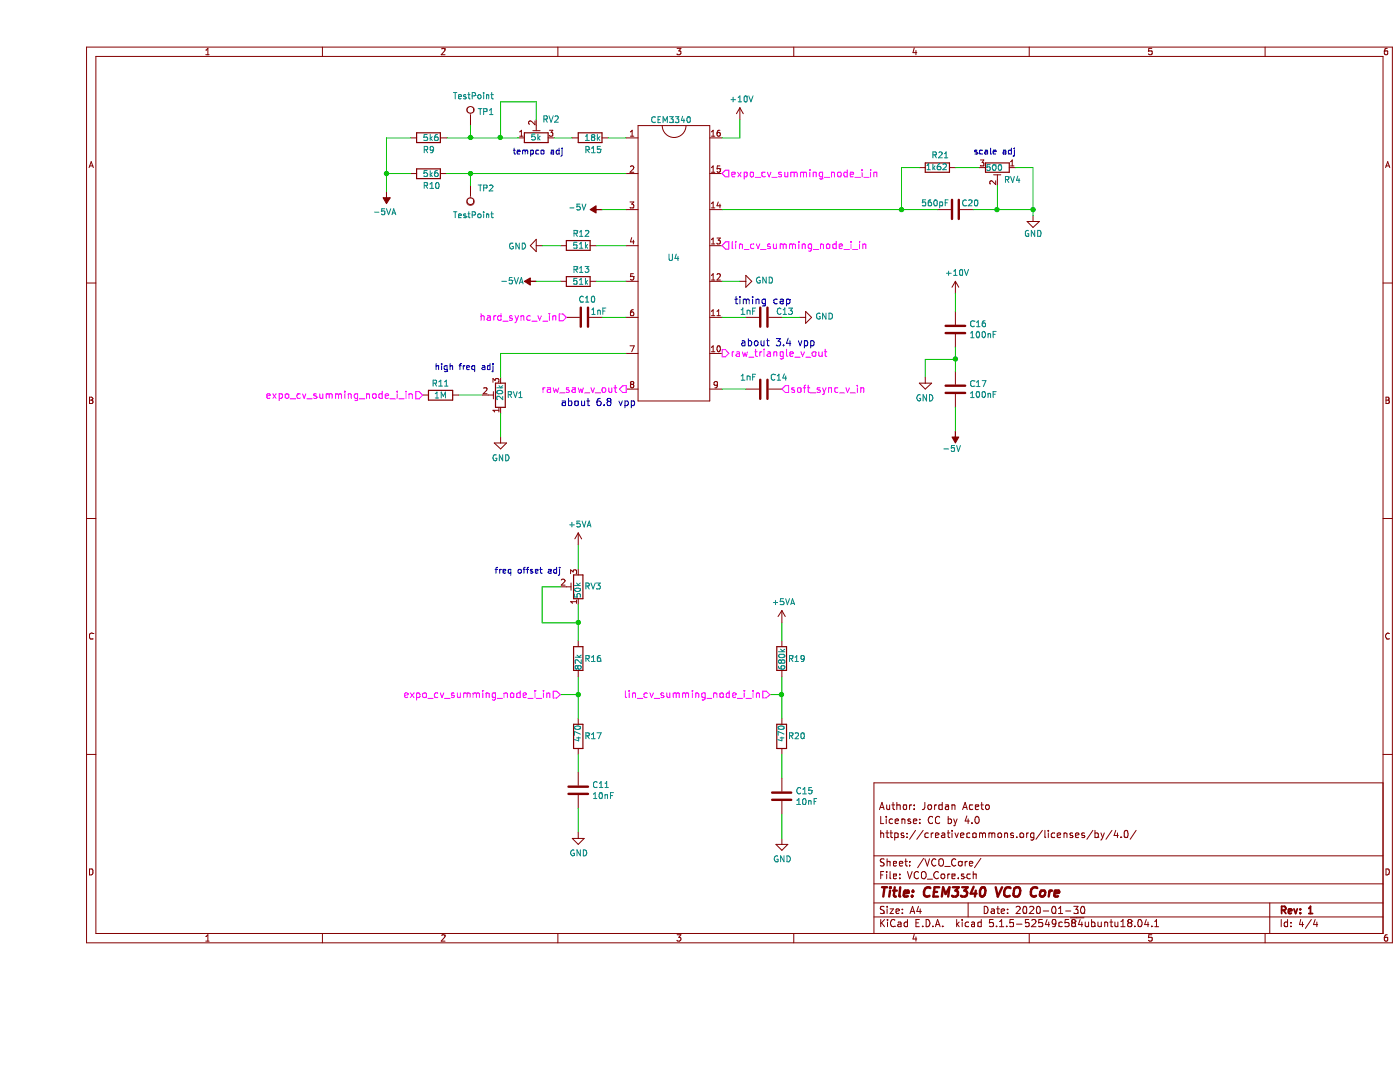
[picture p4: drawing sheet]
EESchema Schematic File Version 4
EELAYER 30 0
EELAYER END
$Descr A4 11693 8268
encoding utf-8
Sheet 4 4
Title "CEM3340 VCO Core"
Date "2020-01-30"
Rev "1"
Comp ""
Comment1 "https://creativecommons.org/licenses/by/4.0/"
Comment2 "License: CC by 4.0"
Comment3 "Author: Jordan Aceto"
Comment4 ""
$EndDescr
Text HLabel 4900 3250 0    59   Output ~ 0
raw_saw_v_out
Text HLabel 5700 2950 2    59   Output ~ 0
raw_triangle_v_out
Text HLabel 5700 1450 2    59   Input ~ 0
expo_cv_summing_node_i_in
Text HLabel 5700 2050 2    59   Input ~ 0
lin_cv_summing_node_i_in
Text HLabel 4400 2650 0    59   Input ~ 0
hard_sync_v_in
Text HLabel 6200 3250 2    59   Input ~ 0
soft_sync_v_in
$Comp
L Device:R R?
U 1 1
P 4600 1150
AR Path="/5E904B34" Ref="R?"  Part="1" 
AR Path="/5E3EC098/5E904B34" Ref="R15"  Part="1" 
F 0 "R15" V 4700 1100 50  0000 L CNN
F 1 "18k" V 4600 1100 50  0000 L CNN
F 2 "Resistor_SMD:R_0805_2012Metric_Pad1.15x1.40mm_HandSolder" V 4530 1150 50  0001 C CNN
F 3 "~" H 4600 1150 50  0001 C CNN
	1    4600 1150
	0    1    1    0   
$EndComp
$Comp
L Device:R_POT_TRIM RV?
U 1 1
P 4150 1150
AR Path="/5E904B3A" Ref="RV?"  Part="1" 
AR Path="/5E3EC098/5E904B3A" Ref="RV2"  Part="1" 
F 0 "RV2" V 4300 1100 50  0000 R CNN
F 1 "5k" V 4150 1200 50  0000 R CNN
F 2 "Potentiometer_THT:Potentiometer_Bourns_3296W_Vertical" H 4150 1150 50  0001 C CNN
F 3 "~" H 4150 1150 50  0001 C CNN
	1    4150 1150
	0    -1   -1   0   
$EndComp
$Comp
L Device:R R?
U 1 1
P 3250 1450
AR Path="/5E904B40" Ref="R?"  Part="1" 
AR Path="/5E3EC098/5E904B40" Ref="R10"  Part="1" 
F 0 "R10" V 3350 1400 50  0000 L CNN
F 1 "5k6" V 3250 1400 50  0000 L CNN
F 2 "Resistor_SMD:R_0805_2012Metric_Pad1.15x1.40mm_HandSolder" V 3180 1450 50  0001 C CNN
F 3 "~" H 3250 1450 50  0001 C CNN
	1    3250 1450
	0    1    1    0   
$EndComp
$Comp
L my_parts:CEM3340 U?
U 1 1
P 5300 2150
AR Path="/5E904B46" Ref="U?"  Part="1" 
AR Path="/5E3EC098/5E904B46" Ref="U4"  Part="1" 
F 0 "U4" H 5350 2150 50  0000 R CNN
F 1 "CEM3340" H 5450 3300 50  0000 R CNN
F 2 "Package_DIP:DIP-16_W7.62mm" H 5150 2900 50  0001 C CNN
F 3 "" H 5150 2900 50  0001 C CNN
	1    5300 2150
	1    0    0    -1  
$EndComp
$Comp
L Device:R R?
U 1 1
P 3250 1150
AR Path="/5E904B4C" Ref="R?"  Part="1" 
AR Path="/5E3EC098/5E904B4C" Ref="R9"  Part="1" 
F 0 "R9" V 3350 1100 50  0000 L CNN
F 1 "5k6" V 3250 1100 50  0000 L CNN
F 2 "Resistor_SMD:R_0805_2012Metric_Pad1.15x1.40mm_HandSolder" V 3180 1150 50  0001 C CNN
F 3 "~" H 3250 1150 50  0001 C CNN
	1    3250 1150
	0    1    1    0   
$EndComp
Wire Wire Line
	4900 1150 4750 1150
Wire Wire Line
	4450 1150 4300 1150
Wire Wire Line
	3100 1150 2900 1150
Wire Wire Line
	2900 1150 2900 1450
Wire Wire Line
	2900 1450 3100 1450
Connection ~ 2900 1450
Wire Wire Line
	4150 1000 4150 850 
Wire Wire Line
	5850 1150 5700 1150
$Comp
L Device:C C?
U 1 1
P 6050 2650
AR Path="/5E904B5A" Ref="C?"  Part="1" 
AR Path="/5E3EC098/5E904B5A" Ref="C13"  Part="1" 
F 0 "C13" V 6000 2750 50  0000 L CNN
F 1 "1nF" V 6000 2450 50  0000 L CNN
F 2 "Capacitor_SMD:C_0805_2012Metric_Pad1.15x1.40mm_HandSolder" H 6088 2500 50  0001 C CNN
F 3 "~" H 6050 2650 50  0001 C CNN
	1    6050 2650
	0    1    1    0   
$EndComp
$Comp
L Device:C C?
U 1 1
P 7650 1750
AR Path="/5E904B60" Ref="C?"  Part="1" 
AR Path="/5E3EC098/5E904B60" Ref="C20"  Part="1" 
F 0 "C20" V 7700 1550 50  0000 L CNN
F 1 "560pF" V 7700 1800 50  0000 L CNN
F 2 "Capacitor_SMD:C_0805_2012Metric_Pad1.15x1.40mm_HandSolder" H 7688 1600 50  0001 C CNN
F 3 "~" H 7650 1750 50  0001 C CNN
	1    7650 1750
	0    -1   -1   0   
$EndComp
$Comp
L Device:R R?
U 1 1
P 7500 1400
AR Path="/5E904B66" Ref="R?"  Part="1" 
AR Path="/5E3EC098/5E904B66" Ref="R21"  Part="1" 
F 0 "R21" V 7600 1450 50  0000 R CNN
F 1 "1k62" V 7500 1500 50  0000 R CNN
F 2 "Resistor_SMD:R_0805_2012Metric_Pad1.15x1.40mm_HandSolder" V 7430 1400 50  0001 C CNN
F 3 "~" H 7500 1400 50  0001 C CNN
	1    7500 1400
	0    -1   -1   0   
$EndComp
$Comp
L Device:R_POT_TRIM RV?
U 1 1
P 8000 1400
AR Path="/5E904B6C" Ref="RV?"  Part="1" 
AR Path="/5E3EC098/5E904B6C" Ref="RV4"  Part="1" 
F 0 "RV4" V 8100 1600 50  0000 R CNN
F 1 "500" V 8000 1450 50  0000 R CNN
F 2 "Potentiometer_THT:Potentiometer_Bourns_3296W_Vertical" H 8000 1400 50  0001 C CNN
F 3 "~" H 8000 1400 50  0001 C CNN
	1    8000 1400
	0    1    1    0   
$EndComp
Wire Wire Line
	5900 2650 5700 2650
Wire Wire Line
	5850 1150 5850 1000
$Comp
L power:GND #PWR?
U 1 1
P 6350 2650
AR Path="/5E904B74" Ref="#PWR?"  Part="1" 
AR Path="/5E3EC098/5E904B74" Ref="#PWR0125"  Part="1" 
F 0 "#PWR0125" H 6350 2400 50  0001 C CNN
F 1 "GND" V 6355 2522 50  0000 R CNN
F 2 "" H 6350 2650 50  0001 C CNN
F 3 "" H 6350 2650 50  0001 C CNN
	1    6350 2650
	0    -1   -1   0   
$EndComp
Wire Wire Line
	6350 2650 6200 2650
$Comp
L power:GND #PWR?
U 1 1
P 5850 2350
AR Path="/5E904B7B" Ref="#PWR?"  Part="1" 
AR Path="/5E3EC098/5E904B7B" Ref="#PWR0126"  Part="1" 
F 0 "#PWR0126" H 5850 2100 50  0001 C CNN
F 1 "GND" V 5855 2222 50  0000 R CNN
F 2 "" H 5850 2350 50  0001 C CNN
F 3 "" H 5850 2350 50  0001 C CNN
	1    5850 2350
	0    -1   -1   0   
$EndComp
Wire Wire Line
	5850 2350 5700 2350
Wire Wire Line
	8150 1400 8300 1400
Wire Wire Line
	7650 1400 7850 1400
Wire Wire Line
	7200 1400 7350 1400
Wire Wire Line
	7200 1400 7200 1750
Wire Wire Line
	7200 1750 7500 1750
Wire Wire Line
	7800 1750 8000 1750
Wire Wire Line
	8000 1750 8000 1550
Wire Wire Line
	5700 1750 7200 1750
Connection ~ 7200 1750
Wire Wire Line
	8300 1400 8300 1750
Wire Wire Line
	8300 1750 8000 1750
Connection ~ 8000 1750
$Comp
L power:GND #PWR?
U 1 1
P 8300 1800
AR Path="/5E904B8E" Ref="#PWR?"  Part="1" 
AR Path="/5E3EC098/5E904B8E" Ref="#PWR0127"  Part="1" 
F 0 "#PWR0127" H 8300 1550 50  0001 C CNN
F 1 "GND" H 8300 1650 50  0000 C CNN
F 2 "" H 8300 1800 50  0001 C CNN
F 3 "" H 8300 1800 50  0001 C CNN
	1    8300 1800
	1    0    0    -1  
$EndComp
Wire Wire Line
	8300 1750 8300 1800
Connection ~ 8300 1750
Text Notes 3950 1300 0    50   ~ 0
tempco adj
Text Notes 7800 1300 0    50   ~ 0
scale adj
$Comp
L Device:C C?
U 1 1
P 4500 6600
AR Path="/5E904B98" Ref="C?"  Part="1" 
AR Path="/5E3EC098/5E904B98" Ref="C11"  Part="1" 
F 0 "C11" H 4615 6646 50  0000 L CNN
F 1 "10nF" H 4615 6555 50  0000 L CNN
F 2 "Capacitor_SMD:C_0805_2012Metric_Pad1.15x1.40mm_HandSolder" H 4538 6450 50  0001 C CNN
F 3 "~" H 4500 6600 50  0001 C CNN
	1    4500 6600
	1    0    0    -1  
$EndComp
$Comp
L Device:R R?
U 1 1
P 4500 6150
AR Path="/5E904B9E" Ref="R?"  Part="1" 
AR Path="/5E3EC098/5E904B9E" Ref="R17"  Part="1" 
F 0 "R17" H 4450 6150 50  0000 R CNN
F 1 "470" V 4500 6200 50  0000 R CNN
F 2 "Resistor_SMD:R_0805_2012Metric_Pad1.15x1.40mm_HandSolder" V 4430 6150 50  0001 C CNN
F 3 "~" H 4500 6150 50  0001 C CNN
	1    4500 6150
	-1   0    0    1   
$EndComp
Wire Wire Line
	4500 6450 4500 6300
$Comp
L power:GND #PWR?
U 1 1
P 4500 6950
AR Path="/5E904BA5" Ref="#PWR?"  Part="1" 
AR Path="/5E3EC098/5E904BA5" Ref="#PWR0128"  Part="1" 
F 0 "#PWR0128" H 4500 6700 50  0001 C CNN
F 1 "GND" H 4505 6777 50  0000 C CNN
F 2 "" H 4500 6950 50  0001 C CNN
F 3 "" H 4500 6950 50  0001 C CNN
	1    4500 6950
	1    0    0    -1  
$EndComp
Wire Wire Line
	4500 6750 4500 6950
Wire Wire Line
	4500 4550 4500 4750
Text Notes 3800 4800 0    50   ~ 0
freq offset adj
Wire Wire Line
	4500 5050 4500 5200
Wire Wire Line
	4350 4900 4200 4900
Wire Wire Line
	4200 4900 4200 5200
Wire Wire Line
	4200 5200 4500 5200
Connection ~ 4500 5200
Wire Wire Line
	4500 5200 4500 5350
$Comp
L Device:R_POT_TRIM RV?
U 1 1
P 3850 3300
AR Path="/5E904BB4" Ref="RV?"  Part="1" 
AR Path="/5E3EC098/5E904BB4" Ref="RV1"  Part="1" 
F 0 "RV1" H 3800 3300 50  0000 R CNN
F 1 "20k" V 3850 3350 50  0000 R CNN
F 2 "Potentiometer_THT:Potentiometer_Bourns_3296W_Vertical" H 3850 3300 50  0001 C CNN
F 3 "~" H 3850 3300 50  0001 C CNN
	1    3850 3300
	-1   0    0    1   
$EndComp
$Comp
L Device:R R?
U 1 1
P 3350 3300
AR Path="/5E904BBA" Ref="R?"  Part="1" 
AR Path="/5E3EC098/5E904BBA" Ref="R11"  Part="1" 
F 0 "R11" V 3250 3300 50  0000 C CNN
F 1 "1M" V 3350 3300 50  0000 C CNN
F 2 "Resistor_SMD:R_0805_2012Metric_Pad1.15x1.40mm_HandSolder" V 3280 3300 50  0001 C CNN
F 3 "~" H 3350 3300 50  0001 C CNN
	1    3350 3300
	0    1    1    0   
$EndComp
Wire Wire Line
	3700 3300 3500 3300
$Comp
L power:GND #PWR?
U 1 1
P 3850 3650
AR Path="/5E904BC1" Ref="#PWR?"  Part="1" 
AR Path="/5E3EC098/5E904BC1" Ref="#PWR0129"  Part="1" 
F 0 "#PWR0129" H 3850 3400 50  0001 C CNN
F 1 "GND" H 3855 3477 50  0000 C CNN
F 2 "" H 3850 3650 50  0001 C CNN
F 3 "" H 3850 3650 50  0001 C CNN
	1    3850 3650
	1    0    0    -1  
$EndComp
Wire Wire Line
	3850 3450 3850 3650
Wire Wire Line
	4900 2950 3850 2950
Wire Wire Line
	3850 2950 3850 3150
Text Notes 3300 3100 0    50   ~ 0
high freq adj
$Comp
L Device:C C?
U 1 1
P 6050 3250
AR Path="/5E904BCB" Ref="C?"  Part="1" 
AR Path="/5E3EC098/5E904BCB" Ref="C14"  Part="1" 
F 0 "C14" V 5950 3300 50  0000 L CNN
F 1 "1nF" V 5950 3050 50  0000 L CNN
F 2 "Capacitor_SMD:C_0805_2012Metric_Pad1.15x1.40mm_HandSolder" H 6088 3100 50  0001 C CNN
F 3 "~" H 6050 3250 50  0001 C CNN
	1    6050 3250
	0    1    1    0   
$EndComp
$Comp
L Device:C C?
U 1 1
P 4550 2650
AR Path="/5E904BD1" Ref="C?"  Part="1" 
AR Path="/5E3EC098/5E904BD1" Ref="C10"  Part="1" 
F 0 "C10" V 4400 2600 50  0000 L CNN
F 1 "1nF" V 4500 2700 50  0000 L CNN
F 2 "Capacitor_SMD:C_0805_2012Metric_Pad1.15x1.40mm_HandSolder" H 4588 2500 50  0001 C CNN
F 3 "~" H 4550 2650 50  0001 C CNN
	1    4550 2650
	0    1    1    0   
$EndComp
Wire Wire Line
	4900 2650 4700 2650
Wire Wire Line
	5900 3250 5700 3250
$Comp
L Connector:TestPoint TP?
U 1 1
P 3600 1550
AR Path="/5E904BD9" Ref="TP?"  Part="1" 
AR Path="/5E3EC098/5E904BD9" Ref="TP2"  Part="1" 
F 0 "TP2" H 3542 1576 50  0000 R CNN
F 1 "TestPoint" H 3750 1800 50  0000 R CNN
F 2 "TestPoint:TestPoint_Keystone_5000-5004_Miniature" H 3800 1550 50  0001 C CNN
F 3 "~" H 3800 1550 50  0001 C CNN
	1    3600 1550
	-1   0    0    1   
$EndComp
$Comp
L Connector:TestPoint TP?
U 1 1
P 3600 1050
AR Path="/5E904BDF" Ref="TP?"  Part="1" 
AR Path="/5E3EC098/5E904BDF" Ref="TP1"  Part="1" 
F 0 "TP1" H 3658 1168 50  0000 L CNN
F 1 "TestPoint" H 3450 1300 50  0000 L CNN
F 2 "TestPoint:TestPoint_Keystone_5000-5004_Miniature" H 3800 1050 50  0001 C CNN
F 3 "~" H 3800 1050 50  0001 C CNN
	1    3600 1050
	1    0    0    -1  
$EndComp
Wire Wire Line
	2900 1450 2900 1600
Wire Wire Line
	3400 1450 3600 1450
Wire Wire Line
	3600 1550 3600 1450
Connection ~ 3600 1450
Wire Wire Line
	3600 1450 4900 1450
Wire Wire Line
	3400 1150 3600 1150
Wire Wire Line
	4150 850  3850 850 
Wire Wire Line
	3850 850  3850 1150
Connection ~ 3850 1150
Wire Wire Line
	3850 1150 4000 1150
Wire Wire Line
	3600 1050 3600 1150
Connection ~ 3600 1150
Wire Wire Line
	3600 1150 3850 1150
$Comp
L power:-5V #PWR?
U 1 1
P 4700 1750
AR Path="/5E904BF2" Ref="#PWR?"  Part="1" 
AR Path="/5E3EC098/5E904BF2" Ref="#PWR0130"  Part="1" 
F 0 "#PWR0130" H 4700 1850 50  0001 C CNN
F 1 "-5V" V 4715 1878 50  0000 L CNN
F 2 "" H 4700 1750 50  0001 C CNN
F 3 "" H 4700 1750 50  0001 C CNN
	1    4700 1750
	0    -1   -1   0   
$EndComp
Wire Wire Line
	4700 1750 4900 1750
$Comp
L power:-5VA #PWR?
U 1 1
P 2900 1600
AR Path="/5E904BFB" Ref="#PWR?"  Part="1" 
AR Path="/5E3EC098/5E904BFB" Ref="#PWR0131"  Part="1" 
F 0 "#PWR0131" H 2900 1700 50  0001 C CNN
F 1 "-5VA" H 2915 1773 50  0000 C CNN
F 2 "" H 2900 1600 50  0001 C CNN
F 3 "" H 2900 1600 50  0001 C CNN
	1    2900 1600
	-1   0    0    1   
$EndComp
$Comp
L power:+5VA #PWR?
U 1 1
P 4500 4550
AR Path="/5E904C01" Ref="#PWR?"  Part="1" 
AR Path="/5E3EC098/5E904C01" Ref="#PWR0132"  Part="1" 
F 0 "#PWR0132" H 4500 4400 50  0001 C CNN
F 1 "+5VA" H 4515 4723 50  0000 C CNN
F 2 "" H 4500 4550 50  0001 C CNN
F 3 "" H 4500 4550 50  0001 C CNN
	1    4500 4550
	1    0    0    -1  
$EndComp
Wire Wire Line
	4500 5650 4500 5800
Wire Wire Line
	6200 5650 6200 5800
Wire Wire Line
	4500 5800 4350 5800
Connection ~ 4500 5800
Wire Wire Line
	4500 5800 4500 6000
Wire Wire Line
	6100 5800 6200 5800
Connection ~ 6200 5800
Wire Wire Line
	6200 5800 6200 6000
Wire Wire Line
	6200 6800 6200 7000
$Comp
L power:GND #PWR?
U 1 1
P 6200 7000
AR Path="/5E904C15" Ref="#PWR?"  Part="1" 
AR Path="/5E3EC098/5E904C15" Ref="#PWR0133"  Part="1" 
F 0 "#PWR0133" H 6200 6750 50  0001 C CNN
F 1 "GND" H 6205 6827 50  0000 C CNN
F 2 "" H 6200 7000 50  0001 C CNN
F 3 "" H 6200 7000 50  0001 C CNN
	1    6200 7000
	1    0    0    -1  
$EndComp
Wire Wire Line
	6200 6500 6200 6300
$Comp
L Device:R R?
U 1 1
P 6200 6150
AR Path="/5E904C1C" Ref="R?"  Part="1" 
AR Path="/5E3EC098/5E904C1C" Ref="R20"  Part="1" 
F 0 "R20" H 6150 6150 50  0000 R CNN
F 1 "470" V 6200 6200 50  0000 R CNN
F 2 "Resistor_SMD:R_0805_2012Metric_Pad1.15x1.40mm_HandSolder" V 6130 6150 50  0001 C CNN
F 3 "~" H 6200 6150 50  0001 C CNN
	1    6200 6150
	-1   0    0    1   
$EndComp
$Comp
L Device:C C?
U 1 1
P 6200 6650
AR Path="/5E904C22" Ref="C?"  Part="1" 
AR Path="/5E3EC098/5E904C22" Ref="C15"  Part="1" 
F 0 "C15" H 6315 6696 50  0000 L CNN
F 1 "10nF" H 6315 6605 50  0000 L CNN
F 2 "Capacitor_SMD:C_0805_2012Metric_Pad1.15x1.40mm_HandSolder" H 6238 6500 50  0001 C CNN
F 3 "~" H 6200 6650 50  0001 C CNN
	1    6200 6650
	1    0    0    -1  
$EndComp
Text Notes 5800 2550 0    59   ~ 0
timing cap
$Comp
L Device:R R?
U 1 1
P 6200 5500
AR Path="/5E904C2B" Ref="R?"  Part="1" 
AR Path="/5E3EC098/5E904C2B" Ref="R19"  Part="1" 
F 0 "R19" H 6250 5500 50  0000 L CNN
F 1 "680k" V 6200 5400 50  0000 L CNN
F 2 "Resistor_SMD:R_0805_2012Metric_Pad1.15x1.40mm_HandSolder" V 6130 5500 50  0001 C CNN
F 3 "~" H 6200 5500 50  0001 C CNN
	1    6200 5500
	1    0    0    -1  
$EndComp
$Comp
L Device:R_POT_TRIM RV?
U 1 1
P 4500 4900
AR Path="/5E904C31" Ref="RV?"  Part="1" 
AR Path="/5E3EC098/5E904C31" Ref="RV3"  Part="1" 
F 0 "RV3" H 4450 4900 50  0000 R CNN
F 1 "50k" V 4500 5000 50  0000 R CNN
F 2 "Potentiometer_THT:Potentiometer_Bourns_3296W_Vertical" H 4500 4900 50  0001 C CNN
F 3 "~" H 4500 4900 50  0001 C CNN
	1    4500 4900
	-1   0    0    1   
$EndComp
$Comp
L Device:R R?
U 1 1
P 4500 5500
AR Path="/5E904C37" Ref="R?"  Part="1" 
AR Path="/5E3EC098/5E904C37" Ref="R16"  Part="1" 
F 0 "R16" H 4550 5500 50  0000 L CNN
F 1 "82k" V 4500 5400 50  0000 L CNN
F 2 "Resistor_SMD:R_0805_2012Metric_Pad1.15x1.40mm_HandSolder" V 4430 5500 50  0001 C CNN
F 3 "~" H 4500 5500 50  0001 C CNN
	1    4500 5500
	1    0    0    -1  
$EndComp
$Comp
L power:+5VA #PWR?
U 1 1
P 6200 5200
AR Path="/5E904C3D" Ref="#PWR?"  Part="1" 
AR Path="/5E3EC098/5E904C3D" Ref="#PWR0134"  Part="1" 
F 0 "#PWR0134" H 6200 5050 50  0001 C CNN
F 1 "+5VA" H 6215 5373 50  0000 C CNN
F 2 "" H 6200 5200 50  0001 C CNN
F 3 "" H 6200 5200 50  0001 C CNN
	1    6200 5200
	1    0    0    -1  
$EndComp
Wire Wire Line
	6200 5200 6200 5350
Text Notes 5850 2900 0    59   ~ 0
about 3.4 vpp
Text Notes 4350 3400 0    59   ~ 0
about 6.8 vpp
$Comp
L Device:R R?
U 1 1
P 4500 2050
AR Path="/5E904C46" Ref="R?"  Part="1" 
AR Path="/5E3EC098/5E904C46" Ref="R12"  Part="1" 
F 0 "R12" V 4400 2000 50  0000 L CNN
F 1 "51k" V 4500 2000 50  0000 L CNN
F 2 "Resistor_SMD:R_0805_2012Metric_Pad1.15x1.40mm_HandSolder" V 4430 2050 50  0001 C CNN
F 3 "~" H 4500 2050 50  0001 C CNN
	1    4500 2050
	0    1    1    0   
$EndComp
$Comp
L Device:R R?
U 1 1
P 4500 2350
AR Path="/5E904C4C" Ref="R?"  Part="1" 
AR Path="/5E3EC098/5E904C4C" Ref="R13"  Part="1" 
F 0 "R13" V 4400 2300 50  0000 L CNN
F 1 "51k" V 4500 2300 50  0000 L CNN
F 2 "Resistor_SMD:R_0805_2012Metric_Pad1.15x1.40mm_HandSolder" V 4430 2350 50  0001 C CNN
F 3 "~" H 4500 2350 50  0001 C CNN
	1    4500 2350
	0    1    1    0   
$EndComp
Wire Wire Line
	4650 2050 4900 2050
Wire Wire Line
	4650 2350 4900 2350
Wire Wire Line
	4150 2350 4350 2350
$Comp
L power:GND #PWR?
U 1 1
P 4200 2050
AR Path="/5E904C55" Ref="#PWR?"  Part="1" 
AR Path="/5E3EC098/5E904C55" Ref="#PWR0135"  Part="1" 
F 0 "#PWR0135" H 4200 1800 50  0001 C CNN
F 1 "GND" V 4205 1922 50  0000 R CNN
F 2 "" H 4200 2050 50  0001 C CNN
F 3 "" H 4200 2050 50  0001 C CNN
	1    4200 2050
	0    1    1    0   
$EndComp
Wire Wire Line
	4200 2050 4350 2050
$Comp
L Device:C C?
U 1 1
P 7650 2750
AR Path="/5E904C5C" Ref="C?"  Part="1" 
AR Path="/5E3EC098/5E904C5C" Ref="C16"  Part="1" 
F 0 "C16" H 7765 2796 50  0000 L CNN
F 1 "100nF" H 7765 2705 50  0000 L CNN
F 2 "Capacitor_SMD:C_0805_2012Metric_Pad1.15x1.40mm_HandSolder" H 7688 2600 50  0001 C CNN
F 3 "~" H 7650 2750 50  0001 C CNN
	1    7650 2750
	1    0    0    -1  
$EndComp
$Comp
L Device:C C?
U 1 1
P 7650 3250
AR Path="/5E904C62" Ref="C?"  Part="1" 
AR Path="/5E3EC098/5E904C62" Ref="C17"  Part="1" 
F 0 "C17" H 7765 3296 50  0000 L CNN
F 1 "100nF" H 7765 3205 50  0000 L CNN
F 2 "Capacitor_SMD:C_0805_2012Metric_Pad1.15x1.40mm_HandSolder" H 7688 3100 50  0001 C CNN
F 3 "~" H 7650 3250 50  0001 C CNN
	1    7650 3250
	1    0    0    -1  
$EndComp
Wire Wire Line
	7650 2900 7650 3000
Connection ~ 7650 3000
Wire Wire Line
	7650 3000 7650 3100
Wire Wire Line
	7650 3000 7400 3000
Wire Wire Line
	7400 3000 7400 3150
$Comp
L power:GND #PWR?
U 1 1
P 7400 3150
AR Path="/5E904C6D" Ref="#PWR?"  Part="1" 
AR Path="/5E3EC098/5E904C6D" Ref="#PWR0136"  Part="1" 
F 0 "#PWR0136" H 7400 2900 50  0001 C CNN
F 1 "GND" H 7405 2977 50  0000 C CNN
F 2 "" H 7400 3150 50  0001 C CNN
F 3 "" H 7400 3150 50  0001 C CNN
	1    7400 3150
	-1   0    0    -1  
$EndComp
$Comp
L power:+10V #PWR?
U 1 1
P 5850 1000
AR Path="/5E904C73" Ref="#PWR?"  Part="1" 
AR Path="/5E3EC098/5E904C73" Ref="#PWR0137"  Part="1" 
F 0 "#PWR0137" H 5850 850 50  0001 C CNN
F 1 "+10V" H 5865 1173 50  0000 C CNN
F 2 "" H 5850 1000 50  0001 C CNN
F 3 "" H 5850 1000 50  0001 C CNN
	1    5850 1000
	1    0    0    -1  
$EndComp
Wire Wire Line
	7650 2600 7650 2450
$Comp
L power:+10V #PWR?
U 1 1
P 7650 2450
AR Path="/5E904C7A" Ref="#PWR?"  Part="1" 
AR Path="/5E3EC098/5E904C7A" Ref="#PWR0138"  Part="1" 
F 0 "#PWR0138" H 7650 2300 50  0001 C CNN
F 1 "+10V" H 7665 2623 50  0000 C CNN
F 2 "" H 7650 2450 50  0001 C CNN
F 3 "" H 7650 2450 50  0001 C CNN
	1    7650 2450
	1    0    0    -1  
$EndComp
$Comp
L power:-5V #PWR?
U 1 1
P 7650 3600
AR Path="/5E904C80" Ref="#PWR?"  Part="1" 
AR Path="/5E3EC098/5E904C80" Ref="#PWR0139"  Part="1" 
F 0 "#PWR0139" H 7650 3700 50  0001 C CNN
F 1 "-5V" H 7600 3750 50  0000 L CNN
F 2 "" H 7650 3600 50  0001 C CNN
F 3 "" H 7650 3600 50  0001 C CNN
	1    7650 3600
	-1   0    0    1   
$EndComp
Wire Wire Line
	7650 3600 7650 3400
$Comp
L power:-5VA #PWR?
U 1 1
P 4150 2350
AR Path="/5E904C87" Ref="#PWR?"  Part="1" 
AR Path="/5E3EC098/5E904C87" Ref="#PWR0140"  Part="1" 
F 0 "#PWR0140" H 4150 2450 50  0001 C CNN
F 1 "-5VA" V 4150 2550 50  0000 C CNN
F 2 "" H 4150 2350 50  0001 C CNN
F 3 "" H 4150 2350 50  0001 C CNN
	1    4150 2350
	0    -1   -1   0   
$EndComp
Text HLabel 6100 5800 0    59   Input ~ 0
lin_cv_summing_node_i_in
Text HLabel 4350 5800 0    59   Input ~ 0
expo_cv_summing_node_i_in
Text HLabel 3200 3300 0    59   Input ~ 0
expo_cv_summing_node_i_in
$EndSCHEMATC
